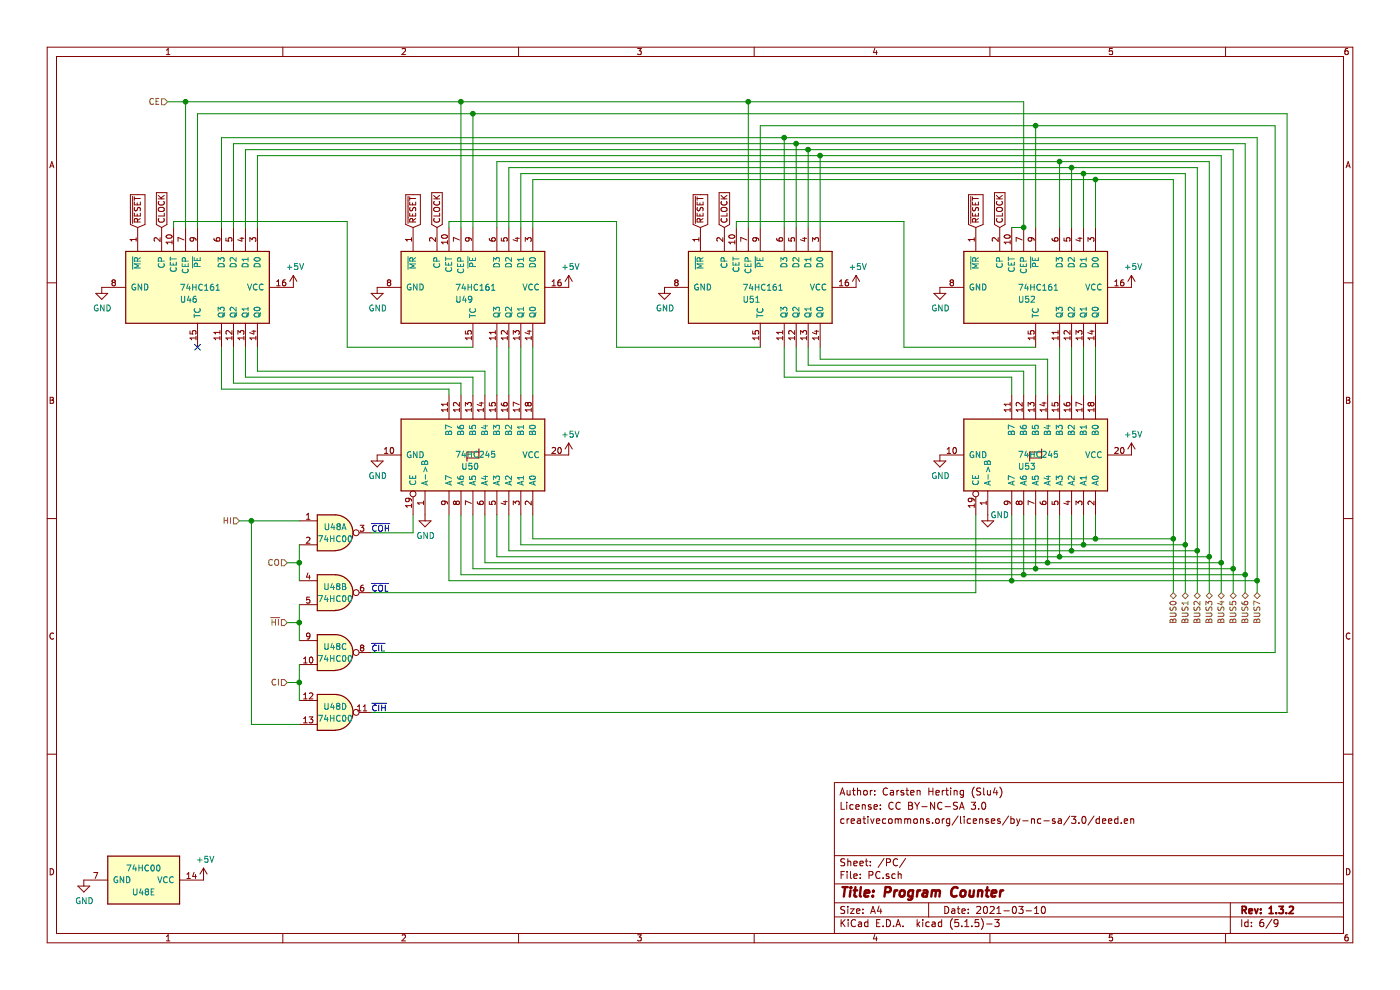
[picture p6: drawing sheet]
EESchema Schematic File Version 4
EELAYER 30 0
EELAYER END
$Descr A4 11693 8268
encoding utf-8
Sheet 6 9
Title "Program Counter"
Date "2021-03-10"
Rev "1.3.2"
Comp ""
Comment1 ""
Comment2 "creativecommons.org/licenses/by-nc-sa/3.0/deed.en"
Comment3 "License: CC BY-NC-SA 3.0"
Comment4 "Author: Carsten Herting (Slu4)"
$EndDescr
Text HLabel 1400 850  0    50   Input ~ 0
CE
Text HLabel 9800 4950 3    50   BiDi ~ 0
BUS0
Text HLabel 9900 4950 3    50   BiDi ~ 0
BUS1
Text HLabel 10000 4950 3    50   BiDi ~ 0
BUS2
Text HLabel 10100 4950 3    50   BiDi ~ 0
BUS3
Text HLabel 10200 4950 3    50   BiDi ~ 0
BUS4
Text HLabel 10300 4950 3    50   BiDi ~ 0
BUS5
Text HLabel 10400 4950 3    50   BiDi ~ 0
BUS6
Text HLabel 10500 4950 3    50   BiDi ~ 0
BUS7
Text GLabel 8350 1900 1    50   Input ~ 0
CLOCK
$Comp
L 74xx:74HC245 U53
U 1 1
P 8650 3800
F 0 "U53" V 8550 3650 50  0000 L CNN
F 1 "74HC245" V 8650 3650 50  0000 L CNN
F 2 "Package_DIP:DIP-20_W7.62mm" H 8650 3800 50  0001 C CNN
F 3 "http://www.ti.com/lit/gpn/sn74HC245" H 8650 3800 50  0001 C CNN
	1    8650 3800
	0    1    -1   0   
$EndComp
$Comp
L power:+5V #PWR0199
U 1 1
P 7150 2400
F 0 "#PWR0199" H 7150 2250 50  0001 C CNN
F 1 "+5V" H 7165 2573 50  0000 C CNN
F 2 "" H 7150 2400 50  0001 C CNN
F 3 "" H 7150 2400 50  0001 C CNN
	1    7150 2400
	1    0    0    -1  
$EndComp
$Comp
L power:GND #PWR0198
U 1 1
P 5550 2400
F 0 "#PWR0198" H 5550 2150 50  0001 C CNN
F 1 "GND" H 5555 2227 50  0000 C CNN
F 2 "" H 5550 2400 50  0001 C CNN
F 3 "" H 5550 2400 50  0001 C CNN
	1    5550 2400
	1    0    0    -1  
$EndComp
$Comp
L power:GND #PWR0201
U 1 1
P 7850 2400
F 0 "#PWR0201" H 7850 2150 50  0001 C CNN
F 1 "GND" H 7855 2227 50  0000 C CNN
F 2 "" H 7850 2400 50  0001 C CNN
F 3 "" H 7850 2400 50  0001 C CNN
	1    7850 2400
	1    0    0    -1  
$EndComp
$Comp
L power:+5V #PWR0204
U 1 1
P 9450 2400
F 0 "#PWR0204" H 9450 2250 50  0001 C CNN
F 1 "+5V" H 9465 2573 50  0000 C CNN
F 2 "" H 9450 2400 50  0001 C CNN
F 3 "" H 9450 2400 50  0001 C CNN
	1    9450 2400
	1    0    0    -1  
$EndComp
$Comp
L power:GND #PWR0202
U 1 1
P 7850 3800
F 0 "#PWR0202" H 7850 3550 50  0001 C CNN
F 1 "GND" H 7855 3627 50  0000 C CNN
F 2 "" H 7850 3800 50  0001 C CNN
F 3 "" H 7850 3800 50  0001 C CNN
	1    7850 3800
	1    0    0    -1  
$EndComp
$Comp
L power:+5V #PWR0206
U 1 1
P 9450 3800
F 0 "#PWR0206" H 9450 3650 50  0001 C CNN
F 1 "+5V" H 9465 3973 50  0000 C CNN
F 2 "" H 9450 3800 50  0001 C CNN
F 3 "" H 9450 3800 50  0001 C CNN
	1    9450 3800
	1    0    0    -1  
$EndComp
$Comp
L power:GND #PWR0203
U 1 1
P 8250 4300
F 0 "#PWR0203" H 8250 4050 50  0001 C CNN
F 1 "GND" H 8350 4300 50  0000 C CNN
F 2 "" H 8250 4300 50  0001 C CNN
F 3 "" H 8250 4300 50  0001 C CNN
	1    8250 4300
	1    0    0    -1  
$EndComp
Wire Wire Line
	8450 1900 8550 1900
Wire Wire Line
	6250 1900 6250 850 
Wire Wire Line
	6250 850  8550 850 
Wire Wire Line
	8550 850  8550 1900
Wire Wire Line
	8650 2900 7550 2900
Wire Wire Line
	7550 2900 7550 1850
Wire Wire Line
	7550 1850 6150 1850
Wire Wire Line
	6150 1850 6150 1900
Text GLabel 6050 1900 1    50   Input ~ 0
CLOCK
Wire Wire Line
	6350 1900 6350 1050
Wire Wire Line
	6350 1050 8650 1050
Wire Wire Line
	8650 1050 8650 1900
Wire Wire Line
	9150 4300 9150 4500
Wire Wire Line
	9050 4300 9050 4550
Wire Wire Line
	8850 4300 8850 4650
Wire Wire Line
	8950 4300 8950 4600
Wire Wire Line
	8750 4300 8750 4700
Wire Wire Line
	8650 4300 8650 4750
Wire Wire Line
	8550 4300 8550 4800
Wire Wire Line
	8450 4300 8450 4850
Wire Wire Line
	9900 1450 9050 1450
Wire Wire Line
	9050 1450 9050 1900
Wire Wire Line
	8950 1900 8950 1400
Wire Wire Line
	8950 1400 10000 1400
Wire Wire Line
	10100 1350 8850 1350
Wire Wire Line
	8850 1350 8850 1900
Wire Wire Line
	6850 1900 6850 1300
Wire Wire Line
	6850 1300 10200 1300
Wire Wire Line
	6750 1900 6750 1250
Wire Wire Line
	6750 1250 10300 1250
Wire Wire Line
	6650 1900 6650 1200
Wire Wire Line
	10500 1150 6550 1150
Wire Wire Line
	6550 1150 6550 1900
Wire Wire Line
	9800 1500 9150 1500
Wire Wire Line
	9150 1500 9150 1900
Text GLabel 3650 1900 1    50   Input ~ 0
CLOCK
Wire Wire Line
	4050 3100 2150 3100
Wire Wire Line
	2150 3100 2150 2900
Wire Wire Line
	2050 2900 2050 3150
Wire Wire Line
	2050 3150 3950 3150
Wire Wire Line
	3850 3200 1950 3200
Wire Wire Line
	1950 3200 1950 2900
Wire Wire Line
	1850 2900 1850 3250
Wire Wire Line
	1850 3250 3750 3250
$Comp
L power:+5V #PWR0189
U 1 1
P 2450 2400
F 0 "#PWR0189" H 2450 2250 50  0001 C CNN
F 1 "+5V" H 2465 2573 50  0000 C CNN
F 2 "" H 2450 2400 50  0001 C CNN
F 3 "" H 2450 2400 50  0001 C CNN
	1    2450 2400
	1    0    0    -1  
$EndComp
$Comp
L power:GND #PWR0185
U 1 1
P 850 2400
F 0 "#PWR0185" H 850 2150 50  0001 C CNN
F 1 "GND" H 855 2227 50  0000 C CNN
F 2 "" H 850 2400 50  0001 C CNN
F 3 "" H 850 2400 50  0001 C CNN
	1    850  2400
	1    0    0    -1  
$EndComp
$Comp
L power:+5V #PWR0194
U 1 1
P 4750 2400
F 0 "#PWR0194" H 4750 2250 50  0001 C CNN
F 1 "+5V" H 4765 2573 50  0000 C CNN
F 2 "" H 4750 2400 50  0001 C CNN
F 3 "" H 4750 2400 50  0001 C CNN
	1    4750 2400
	1    0    0    -1  
$EndComp
$Comp
L power:GND #PWR0192
U 1 1
P 3150 3800
F 0 "#PWR0192" H 3150 3550 50  0001 C CNN
F 1 "GND" H 3155 3627 50  0000 C CNN
F 2 "" H 3150 3800 50  0001 C CNN
F 3 "" H 3150 3800 50  0001 C CNN
	1    3150 3800
	1    0    0    -1  
$EndComp
$Comp
L power:+5V #PWR0196
U 1 1
P 4750 3800
F 0 "#PWR0196" H 4750 3650 50  0001 C CNN
F 1 "+5V" H 4765 3973 50  0000 C CNN
F 2 "" H 4750 3800 50  0001 C CNN
F 3 "" H 4750 3800 50  0001 C CNN
	1    4750 3800
	1    0    0    -1  
$EndComp
$Comp
L power:GND #PWR0193
U 1 1
P 3550 4300
F 0 "#PWR0193" H 3550 4050 50  0001 C CNN
F 1 "GND" H 3555 4127 50  0000 C CNN
F 2 "" H 3550 4300 50  0001 C CNN
F 3 "" H 3550 4300 50  0001 C CNN
	1    3550 4300
	1    0    0    -1  
$EndComp
Wire Wire Line
	1550 850  3850 850 
Wire Wire Line
	3850 850  3850 1900
Wire Wire Line
	3950 2900 2900 2900
Wire Wire Line
	2900 2900 2900 1850
Wire Wire Line
	2900 1850 1450 1850
Wire Wire Line
	1450 1850 1450 1900
Text GLabel 1350 1900 1    50   Input ~ 0
CLOCK
Wire Wire Line
	1650 1900 1650 950 
Wire Wire Line
	1650 950  3950 950 
Wire Wire Line
	3950 950  3950 1900
Wire Wire Line
	4350 1450 4350 1900
Wire Wire Line
	4250 1900 4250 1400
Wire Wire Line
	4150 1350 4150 1900
Wire Wire Line
	2150 1900 2150 1300
Wire Wire Line
	2050 1900 2050 1250
Wire Wire Line
	1950 1900 1950 1200
Wire Wire Line
	1850 1150 1850 1900
Wire Wire Line
	4450 1500 4450 1900
Wire Wire Line
	4450 4300 4450 4500
Wire Wire Line
	4350 4550 4350 4300
Wire Wire Line
	4250 4300 4250 4600
Wire Wire Line
	4150 4650 4150 4300
Wire Wire Line
	4050 4300 4050 4700
Wire Wire Line
	3950 4750 3950 4300
Wire Wire Line
	3850 4300 3850 4800
Wire Wire Line
	3750 4300 3750 4850
Wire Wire Line
	6350 2900 5150 2900
Wire Wire Line
	5150 2900 5150 1850
Wire Wire Line
	5150 1850 3750 1850
Wire Wire Line
	3750 1850 3750 1900
NoConn ~ 1650 2900
Wire Wire Line
	3850 850  6250 850 
Connection ~ 3850 850 
Connection ~ 6250 850 
Wire Wire Line
	1400 850  1550 850 
Connection ~ 1550 850 
Connection ~ 9150 1500
Wire Wire Line
	4450 1500 9150 1500
Wire Wire Line
	4450 4500 9150 4500
Wire Wire Line
	4350 4550 9050 4550
Wire Wire Line
	4250 4600 8950 4600
Wire Wire Line
	4150 4650 8850 4650
Wire Wire Line
	4050 4700 8750 4700
Wire Wire Line
	3950 4750 8650 4750
Wire Wire Line
	3850 4800 8550 4800
Wire Wire Line
	3750 4850 8450 4850
Wire Wire Line
	4350 1450 9050 1450
Connection ~ 9050 1450
Wire Wire Line
	4250 1400 8950 1400
Connection ~ 8950 1400
Wire Wire Line
	4150 1350 8850 1350
Connection ~ 8850 1350
Wire Wire Line
	2150 1300 6850 1300
Connection ~ 6850 1300
Wire Wire Line
	6650 1200 10400 1200
Wire Wire Line
	2050 1250 6750 1250
Connection ~ 6750 1250
Wire Wire Line
	1950 1200 6650 1200
Connection ~ 6650 1200
Wire Wire Line
	1850 1150 6550 1150
Connection ~ 6550 1150
Wire Wire Line
	9150 4500 9800 4500
Connection ~ 9150 4500
Connection ~ 9800 4500
Wire Wire Line
	9800 4500 9800 4950
Wire Wire Line
	9050 4550 9900 4550
Connection ~ 9050 4550
Connection ~ 9900 4550
Wire Wire Line
	9900 4550 9900 4950
Wire Wire Line
	8950 4600 10000 4600
Connection ~ 8950 4600
Connection ~ 10000 4600
Wire Wire Line
	10000 4600 10000 4950
Wire Wire Line
	8850 4650 10100 4650
Connection ~ 8850 4650
Connection ~ 10100 4650
Wire Wire Line
	10100 4650 10100 4950
Wire Wire Line
	8750 4700 10200 4700
Connection ~ 8750 4700
Connection ~ 10200 4700
Wire Wire Line
	10200 4700 10200 4950
Wire Wire Line
	8650 4750 10300 4750
Connection ~ 8650 4750
Connection ~ 10300 4750
Wire Wire Line
	10300 4750 10300 4950
Wire Wire Line
	8550 4800 10400 4800
Connection ~ 8550 4800
Connection ~ 10400 4800
Wire Wire Line
	10400 4800 10400 4950
Wire Wire Line
	8450 4850 10500 4850
Connection ~ 8450 4850
Connection ~ 10500 4850
Wire Wire Line
	10500 4850 10500 4950
Wire Wire Line
	3100 4950 8150 4950
Wire Wire Line
	9800 1500 9800 4500
Wire Wire Line
	9900 1450 9900 4550
Wire Wire Line
	10000 1400 10000 4600
Wire Wire Line
	10100 1350 10100 4650
Wire Wire Line
	10200 1300 10200 4700
Wire Wire Line
	10300 1250 10300 4750
Wire Wire Line
	10400 1200 10400 4800
Wire Wire Line
	10500 1150 10500 4850
Wire Wire Line
	6550 2900 6550 3150
Wire Wire Line
	6550 3150 8450 3150
Wire Wire Line
	6650 3100 6650 2900
Wire Wire Line
	8550 3100 6650 3100
Wire Wire Line
	6750 2900 6750 3050
Wire Wire Line
	6750 3050 8650 3050
Wire Wire Line
	6850 3000 6850 2900
Wire Wire Line
	8750 3000 6850 3000
Wire Wire Line
	3100 4450 3450 4450
$Comp
L 8-Bit~CPU~32k:74HC161 U52
U 1 1
P 8650 2400
F 0 "U52" V 8750 2250 50  0000 L CNN
F 1 "74HC161" V 8650 2250 50  0000 L CNN
F 2 "Package_DIP:DIP-16_W7.62mm" H 8650 2400 50  0001 C CNN
F 3 "http://www.ti.com/lit/gpn/sn74LS161" H 8650 2400 50  0001 C CNN
	1    8650 2400
	0    1    1    0   
$EndComp
Connection ~ 8550 1900
$Comp
L 8-Bit~CPU~32k:74HC161 U51
U 1 1
P 6350 2400
F 0 "U51" V 6450 2250 50  0000 L CNN
F 1 "74HC161" V 6350 2250 50  0000 L CNN
F 2 "Package_DIP:DIP-16_W7.62mm" H 6350 2400 50  0001 C CNN
F 3 "http://www.ti.com/lit/gpn/sn74LS161" H 6350 2400 50  0001 C CNN
	1    6350 2400
	0    1    1    0   
$EndComp
$Comp
L 8-Bit~CPU~32k:74HC161 U49
U 1 1
P 3950 2400
F 0 "U49" V 4050 2250 50  0000 L CNN
F 1 "74HC161" V 3950 2250 50  0000 L CNN
F 2 "Package_DIP:DIP-16_W7.62mm" H 3950 2400 50  0001 C CNN
F 3 "http://www.ti.com/lit/gpn/sn74LS161" H 3950 2400 50  0001 C CNN
	1    3950 2400
	0    1    1    0   
$EndComp
$Comp
L 8-Bit~CPU~32k:74HC161 U46
U 1 1
P 1650 2400
F 0 "U46" V 1750 2250 50  0000 L CNN
F 1 "74HC161" V 1650 2250 50  0000 L CNN
F 2 "Package_DIP:DIP-16_W7.62mm" H 1650 2400 50  0001 C CNN
F 3 "http://www.ti.com/lit/gpn/sn74LS161" H 1650 2400 50  0001 C CNN
	1    1650 2400
	0    1    1    0   
$EndComp
$Comp
L 74xx:74HC00 U48
U 1 1
P 2800 4450
F 0 "U48" H 2800 4500 50  0000 C CNN
F 1 "74HC00" H 2800 4400 50  0000 C CNN
F 2 "Package_DIP:DIP-14_W7.62mm" H 2800 4450 50  0001 C CNN
F 3 "http://www.ti.com/lit/gpn/sn74LS32" H 2800 4450 50  0001 C CNN
	1    2800 4450
	1    0    0    -1  
$EndComp
$Comp
L 74xx:74HC00 U48
U 2 1
P 2800 4950
F 0 "U48" H 2800 5000 50  0000 C CNN
F 1 "74HC00" H 2800 4900 50  0000 C CNN
F 2 "Package_DIP:DIP-14_W7.62mm" H 2800 4950 50  0001 C CNN
F 3 "http://www.ti.com/lit/gpn/sn74LS32" H 2800 4950 50  0001 C CNN
	2    2800 4950
	1    0    0    -1  
$EndComp
$Comp
L 74xx:74HC00 U48
U 3 1
P 2800 5450
F 0 "U48" H 2800 5500 50  0000 C CNN
F 1 "74HC00" H 2800 5400 50  0000 C CNN
F 2 "Package_DIP:DIP-14_W7.62mm" H 2800 5450 50  0001 C CNN
F 3 "http://www.ti.com/lit/gpn/sn74LS32" H 2800 5450 50  0001 C CNN
	3    2800 5450
	1    0    0    -1  
$EndComp
$Comp
L 74xx:74HC00 U48
U 4 1
P 2800 5950
F 0 "U48" H 2800 6000 50  0000 C CNN
F 1 "74HC00" H 2800 5900 50  0000 C CNN
F 2 "Package_DIP:DIP-14_W7.62mm" H 2800 5950 50  0001 C CNN
F 3 "http://www.ti.com/lit/gpn/sn74LS32" H 2800 5950 50  0001 C CNN
	4    2800 5950
	1    0    0    -1  
$EndComp
$Comp
L power:GND #PWR0191
U 1 1
P 3150 2400
F 0 "#PWR0191" H 3150 2150 50  0001 C CNN
F 1 "GND" H 3155 2227 50  0000 C CNN
F 2 "" H 3150 2400 50  0001 C CNN
F 3 "" H 3150 2400 50  0001 C CNN
	1    3150 2400
	1    0    0    -1  
$EndComp
Wire Wire Line
	1550 850  1550 1900
$Comp
L 74xx:74HC245 U50
U 1 1
P 3950 3800
F 0 "U50" V 3850 3700 50  0000 L CNN
F 1 "74HC245" V 3950 3650 50  0000 L CNN
F 2 "Package_DIP:DIP-20_W7.62mm" H 3950 3800 50  0001 C CNN
F 3 "http://www.ti.com/lit/gpn/sn74HC245" H 3950 3800 50  0001 C CNN
	1    3950 3800
	0    1    -1   0   
$EndComp
Wire Wire Line
	3750 3250 3750 3300
Wire Wire Line
	3850 3200 3850 3300
Wire Wire Line
	3950 3150 3950 3300
Wire Wire Line
	4050 3100 4050 3300
Wire Wire Line
	4150 2900 4150 3300
Wire Wire Line
	4250 2900 4250 3300
Wire Wire Line
	4350 2900 4350 3300
Wire Wire Line
	4450 2900 4450 3300
Wire Wire Line
	9150 2900 9150 3300
Wire Wire Line
	9050 2900 9050 3300
Wire Wire Line
	8950 2900 8950 3300
Wire Wire Line
	8850 2900 8850 3300
Wire Wire Line
	8750 3000 8750 3300
Wire Wire Line
	8650 3050 8650 3300
Wire Wire Line
	8550 3100 8550 3300
Wire Wire Line
	8450 3150 8450 3300
$Comp
L power:+5V #PWR0187
U 1 1
P 1700 7350
F 0 "#PWR0187" H 1700 7200 50  0001 C CNN
F 1 "+5V" H 1715 7523 50  0000 C CNN
F 2 "" H 1700 7350 50  0001 C CNN
F 3 "" H 1700 7350 50  0001 C CNN
	1    1700 7350
	1    0    0    -1  
$EndComp
$Comp
L power:GND #PWR?
U 1 1
P 700 7350
AR Path="/5F645851/5F6B8630" Ref="#PWR?"  Part="1" 
AR Path="/5EC5738F/5F6B8630" Ref="#PWR0186"  Part="1" 
F 0 "#PWR0186" H 700 7100 50  0001 C CNN
F 1 "GND" H 705 7177 50  0000 C CNN
F 2 "" H 700 7350 50  0001 C CNN
F 3 "" H 700 7350 50  0001 C CNN
	1    700  7350
	1    0    0    -1  
$EndComp
$Comp
L 74xx:74HC00 U48
U 5 1
P 1200 7350
F 0 "U48" V 1300 7350 50  0000 C CNN
F 1 "74HC00" V 1100 7350 50  0000 C CNN
F 2 "Package_DIP:DIP-14_W7.62mm" H 1200 7350 50  0001 C CNN
F 3 "http://www.ti.com/lit/gpn/sn74LS32" H 1200 7350 50  0001 C CNN
	5    1200 7350
	0    1    1    0   
$EndComp
Text Notes 3100 4450 0    50   ~ 0
~COH
Text Notes 3100 4950 0    50   ~ 0
~COL
Text Notes 3100 5450 0    50   ~ 0
~CIL
Text Notes 3100 5950 0    50   ~ 0
~CIH
Wire Wire Line
	3450 4450 3450 4300
Wire Wire Line
	8150 4950 8150 4300
Wire Wire Line
	8650 1050 10650 1050
Wire Wire Line
	10650 1050 10650 5450
Connection ~ 8650 1050
Wire Wire Line
	3100 5450 10650 5450
Wire Wire Line
	3100 5950 10750 5950
Wire Wire Line
	10750 5950 10750 950 
Wire Wire Line
	10750 950  3950 950 
Connection ~ 3950 950 
Text GLabel 5850 1900 1    50   Input ~ 0
~RESET
Text GLabel 8150 1900 1    50   Input ~ 0
~RESET
Text GLabel 3450 1900 1    50   Input ~ 0
~RESET
Text GLabel 1150 1900 1    50   Input ~ 0
~RESET
Connection ~ 2500 4700
Wire Wire Line
	2500 4700 2500 4850
Wire Wire Line
	2500 4550 2500 4700
Wire Wire Line
	2400 4700 2500 4700
Text HLabel 2400 4700 0    50   Input ~ 0
CO
Connection ~ 2500 5200
Wire Wire Line
	2500 5200 2500 5050
Wire Wire Line
	2500 5350 2500 5200
Wire Wire Line
	2400 5200 2500 5200
Text HLabel 2400 5200 0    50   Input ~ 0
~HI
Connection ~ 2500 5700
Wire Wire Line
	2500 5700 2500 5850
Wire Wire Line
	2500 5550 2500 5700
Wire Wire Line
	2400 5700 2500 5700
Text HLabel 2400 5700 0    50   Input ~ 0
CI
Text HLabel 2000 4350 0    50   Input ~ 0
HI
Wire Wire Line
	2100 6050 2500 6050
Wire Wire Line
	2100 4350 2500 4350
Wire Wire Line
	2000 4350 2100 4350
Connection ~ 2100 4350
Wire Wire Line
	2100 4350 2100 6050
$EndSCHEMATC
